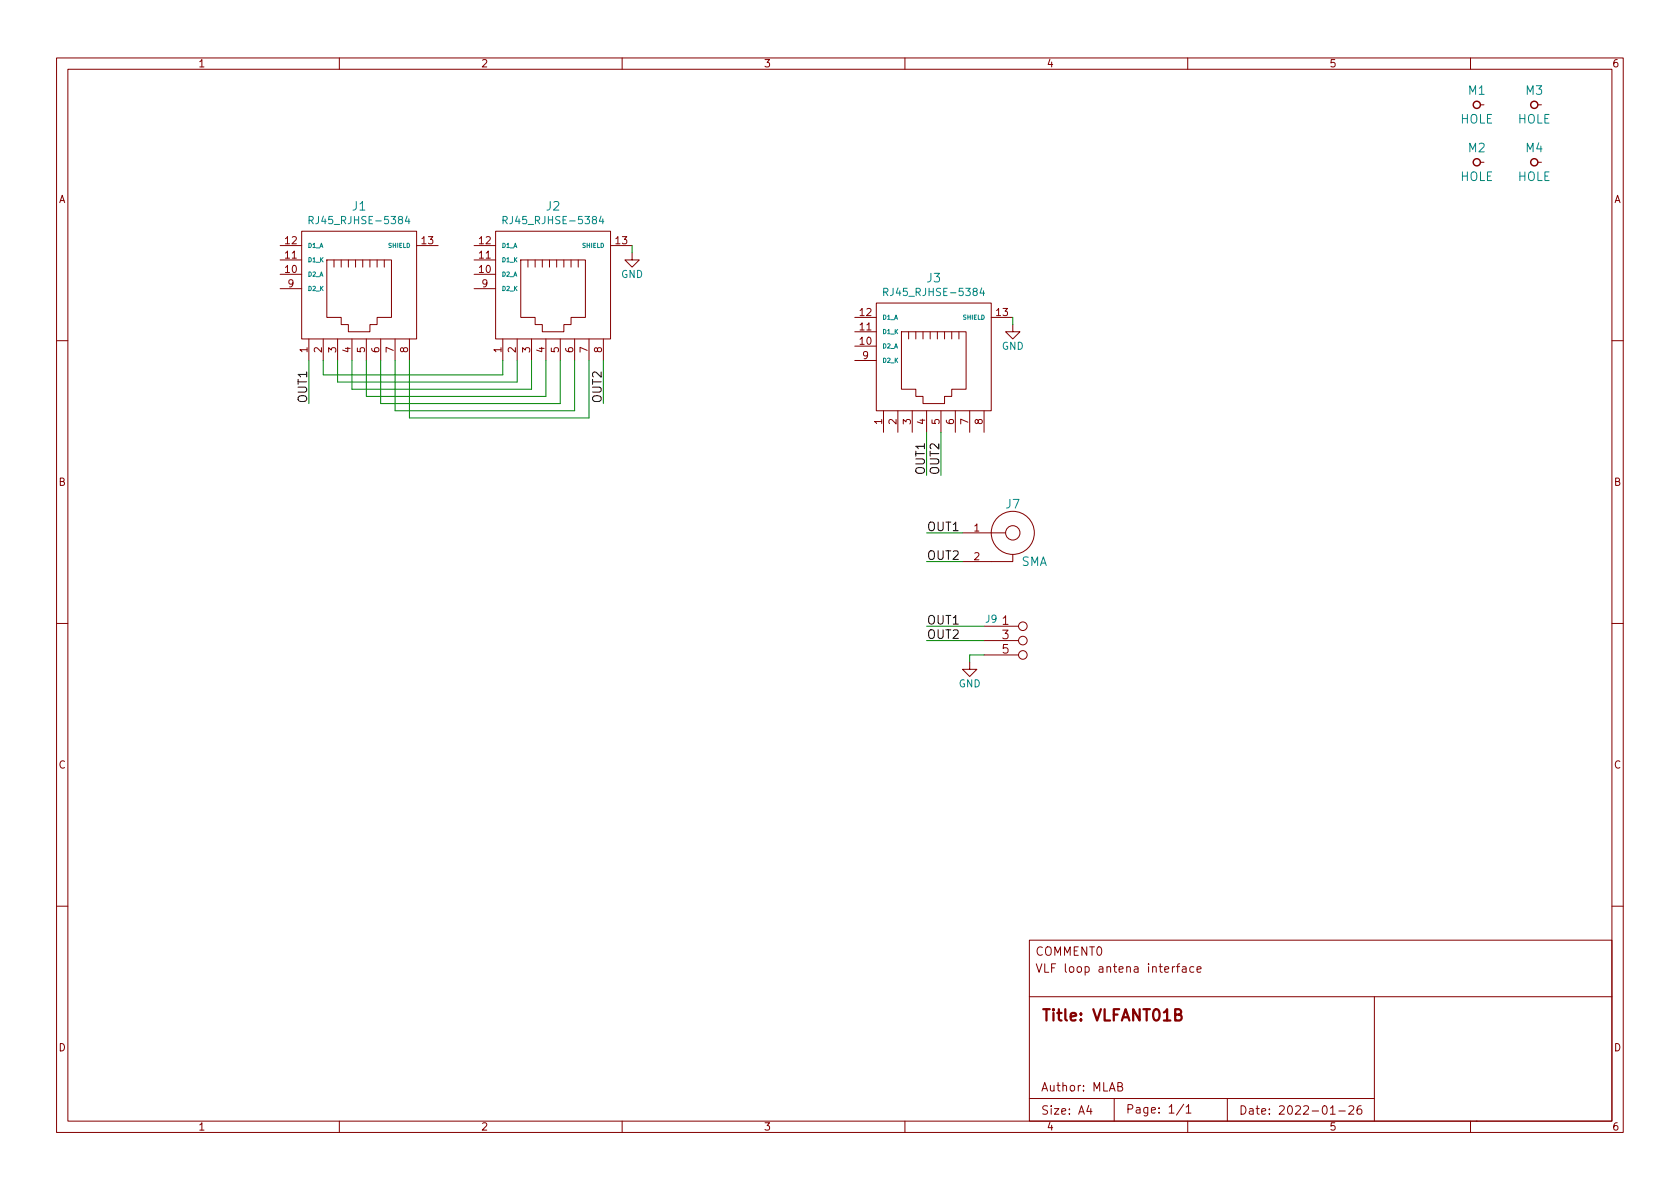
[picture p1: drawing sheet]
<svg xmlns="http://www.w3.org/2000/svg" width="297mm" height="210mm" viewBox="0 0 297 210" stroke-linecap="round" stroke-linejoin="round" font-family="sans-serif">
<g fill="none" stroke="#840000" stroke-width=".18">
<path d="M10 10.2h277v190.1h-277zM12 12.2h273v186.1h-273zM60 10.2v2M110 10.2v2M160 10.2v2M210 10.2v2M260 10.2v2M261.7 18.5h.7M271.9 18.5h.6M261.7 28.7h.7M271.9 28.7h.6M49.5 48.5h3.8"/>
<path d="M49.5 46h3.8M49.5 43.4h3.8M49.5 51h3.8M53.3 40.9h20.4v19h-20.4zM54.6 59.9v3.8M57.1 59.9v3.8M57.8 46h11.4v10.1h-2.5v1.3h-1.3v1.3h-3.8v-1.3h-1.3v-1.3h-2.5zM59.1 46v1.2M59.7 59.9v3.8M60.3 46v1.2M61.6 46v1.2M62.2 59.9v3.8"/>
<path d="M62.9 46v1.2M64.1 46v1.2M64.8 59.9v3.8M65.4 46v1.2M66.7 46v1.2M67.3 59.9v3.8M67.9 46v1.2M69.8 59.9v3.8M72.4 59.9v3.8M73.7 43.4h3.8M83.8 48.5h3.8M83.8 46h3.8"/>
<path d="M83.8 43.4h3.8M83.8 51h3.8M87.6 40.9h20.3v19h-20.3zM88.9 59.9v3.8M91.4 59.9v3.8M92.1 46h11.4v10.1h-2.5v1.3h-1.3v1.3h-3.8v-1.3h-1.3v-1.3h-2.5zM93.3 46v1.2M94 59.9v3.8M94.6 46v1.2M95.9 46v1.2M96.5 59.9v3.8M97.2 46v1.2"/>
<path d="M98.4 46v1.2M99.1 59.9v3.8M99.7 46v1.2M101 46v1.2M101.6 59.9v3.8M102.2 46v1.2M104.1 59.9v3.8M106.7 59.9v3.8M107.9 43.4h3.9M111.8 44.7v1.3h1.2l-1.2 1.2-1.3-1.2h1.3M151.1 58.7h3.8M151.1 56.1h3.8"/>
<path d="M154.9 53.6h20.4v19h-20.4zM159.4 58.7h11.4v10.1h-2.5v1.3h-1.3v1.3h-3.8v-1.3h-1.3v-1.3h-2.5zM160.7 58.7v1.2M161.9 58.7v1.2M163.2 58.7v1.2M164.5 58.7v1.2M165.7 58.7v1.2M167 58.7v1.2M168.3 58.7v1.2M169.5 58.7v1.2M175.3 56.1h3.8M179.1 57.4v1.3h1.2l-1.2 1.2-1.3-1.2h1.3"/>
<path d="M10 60.2h2M151.1 61.2h3.8M151.1 63.7h3.8M156.2 72.6v3.8M158.7 72.6v3.8M161.3 72.6v3.8M163.8 72.6v3.8M166.4 72.6v3.8M168.9 72.6v3.8M171.4 72.6v3.8M174 72.6v3.8M285 60.2h2"/>
<path d="M170.2 94.2h7.6M179.1 98v1.3h-8.9M10 110.2h2M171.4 117.1v1.3h1.3l-1.3 1.2-1.2-1.2h1.2M174 110.7h6.1M174 113.3h6.1M174 115.8h6.1M285 110.2h2M10 160.2h2M182 166.3h103v32h-103zM182 176.3h103M207.7 170.9l-.3 .1-.1 .2"/>
<path d="M208 170.9h.6M208.6 170.4l-.4 .2v1.3M209.1 171h.5l.1 .9M209.7 171.3l-.5 .1a.29 .29 0 0 0-.2 .2 .29 .29 0 0 0 .2 .3h.5M211.1 171l-.5-.1-.2 .3v.4l.1 .3h.6M211.6 171.4l.8-.1-.1-.3-.4-.1-.3 .2 .1 .8h.6M243 176.3v22M285 160.2h2M60 198.3v2M110 198.3v2M160 198.3v2M182 194.3h61"/>
<path d="M192.5 195.5l-.4 1h1M192.9 196v1M197 194.3v4M197.6 192.1h.7l.1-.2-.1-.4-.7-.1v1.5h.6l.3-.3a.39 .39 0 0 0-.4-.5M209.3 195.3l-1.3 1.9M209.7 195.8l.4-.5v1.5M209.7 196.8h.9M210 198.3v2M217 194.3v4M235.2 197h.9M236.7 196.5h1.2M238.5 195.7l.6-.2 .2 .2 .1 .3-1 1h1"/>
<path d="M240.6 195.5a.59 .59 0 0 0-.7 .7v.5l.2 .3h.4l.2-.1 .1-.5-.2-.2-.4-.1-.3 .3M260 198.3v2M261 198.3h.1"/>
<circle cx="179.1" cy="94.2" r="3.8"/>
<circle cx="179.1" cy="94.2" r="1.27"/>
<circle cx="180.8" cy="110.7" r=".76"/>
<circle cx="180.8" cy="113.3" r=".76"/>
<circle cx="180.8" cy="115.8" r=".76"/>
</g>
<path d="M207.8 179.4h.7a.49 .49 0 0 0 .3-.5 .49 .49 0 0 0-.3-.4h-.7v2h.7a.53 .53 0 0 0 .4-.6 .53 .53 0 0 0-.4-.5" fill="none" stroke="#840000" stroke-width=".4"/>
<path d="M54.6 39l.7-.1 .1-.2-.1-.3-.7-.1v1.3M55 39l.4 .6M72 38.2l-.3 .9h.8M72.3 38.7v.9M88.9 39l.7-.1 .1-.2-.1-.3-.7-.1v1.3M89.2 39l.5 .6M106.3 38.2l-.3 .9h.8M106.6 38.7v.9M156.2 51.7l.7-.1 .1-.2-.1-.3-.7-.1v1.3M156.6 51.7l.4 .6M173.6 50.9l-.3 .9h.8M173.9 51.4v.9" fill="none" stroke="#008484" stroke-width=".18"/>
<g fill="none" stroke="#840000" stroke-width=".25">
<circle cx="261.1" cy="18.5" r=".63"/>
<circle cx="271.3" cy="18.5" r=".63"/>
<circle cx="261.1" cy="28.7" r=".63"/>
<circle cx="271.3" cy="28.7" r=".63"/>
</g>
<g fill="none" stroke="#008400" stroke-width=".18">
<path d="M111.8 43.4v1.3M179.1 56.1v1.3M54.6 63.7v7.7M57.1 63.7v2.6h31.8v-2.6M59.7 63.7v3.9h31.7v-3.9M62.2 63.7v5.1h31.8v-5.1M64.8 63.7v6.4h31.7v-6.4M67.3 63.7v7.7h31.8v-7.7M69.8 63.7v8.9h31.8v-8.9M72.4 63.7v10.2h31.7v-10.2M106.7 63.7v7.7M163.8 76.4v7.7"/>
<path d="M166.4 76.4v7.7M163.8 99.3h6.4M163.8 94.2h6.4M163.8 110.7h10.2M163.8 113.3h10.2M174 115.8h-2.6v1.3"/>
</g>
<text font-size="2.8" fill="#840000" x="184" y="180.6">Title: VLFANT01B</text>
<g font-size="2.1" fill="#008484">
<text x="259.6" y="16.8">M1</text>
<text x="269.8" y="16.8">M3</text>
<text x="258.2" y="21.8">HOLE</text>
<text x="268.3" y="21.8">HOLE</text>
<text x="259.6" y="26.9">M2</text>
<text x="269.8" y="26.9">M4</text>
<text x="258.2" y="32">HOLE</text>
<text x="268.3" y="32">HOLE</text>
<text x="62.3" y="37.2">J1</text>
<text x="96.6" y="37.2">J2</text>
<text x="163.9" y="49.9">J3</text>
<text x="177.9" y="89.9">J7</text>
<text x="180.5" y="100.1">SMA</text>
</g>
<g font-size="2.1">
<text x="54.3" y="71.4" transform="rotate(-90 54.3 71.4)">OUT1</text>
<text x="106.4" y="71.4" transform="rotate(-90 106.4 71.4)">OUT2</text>
<text x="163.5" y="84.1" transform="rotate(-90 163.5 84.1)">OUT1</text>
<text x="166.1" y="84.1" transform="rotate(-90 166.1 84.1)">OUT2</text>
<text x="163.8" y="93.9">OUT1</text>
<text x="163.8" y="99">OUT2</text>
<text x="163.8" y="110.4">OUT1</text>
<text x="163.8" y="113">OUT2</text>
</g>
<g font-size="2.1" fill="#840000">
<text x="177.2" y="110.5">1</text>
<text x="177.2" y="113">3</text>
<text x="177.2" y="115.6">5</text>
<text x="183" y="169">COMMENT0</text>
<text x="183" y="172">VLF loop antena interface</text>
<text x="184" y="193">Author: MLAB</text>
<text x="184" y="197.1">Size: A4</text>
<text x="199" y="196.9">Page: 1/1</text>
<text x="219" y="197.1">Date: 2022-01-26</text>
</g>
<g font-size="1.8" fill="#840000">
<text x="35" y="11.9">1</text>
<text x="85" y="11.9">2</text>
<text x="135" y="11.9">3</text>
<text x="185" y="11.9">4</text>
<text x="235" y="11.9">5</text>
<text x="285" y="11.9">6</text>
<text x="10.3" y="35.9">A</text>
<text x="285.3" y="35.9">A</text>
<text x="50.5" y="45.7">11</text>
<text x="50.5" y="43.2">12</text>
<text x="74.6" y="43.2">13</text>
<text x="84.7" y="45.7">11</text>
<text x="84.7" y="43.2">12</text>
<text x="108.9" y="43.2">13</text>
<text x="50.5" y="48.3">10</text>
<text x="50.9" y="50.8">9</text>
<text x="84.7" y="48.3">10</text>
<text x="85.2" y="50.8">9</text>
<text x="152.1" y="58.4">11</text>
<text x="152.1" y="55.9">12</text>
<text x="176.2" y="55.9">13</text>
<text x="54.4" y="62.3" transform="rotate(-90 54.4 62.3)">1</text>
<text x="56.9" y="62.3" transform="rotate(-90 56.9 62.3)">2</text>
<text x="59.4" y="62.3" transform="rotate(-90 59.4 62.3)">3</text>
<text x="62" y="62.3" transform="rotate(-90 62 62.3)">4</text>
<text x="64.5" y="62.3" transform="rotate(-90 64.5 62.3)">5</text>
<text x="67.1" y="62.3" transform="rotate(-90 67.1 62.3)">6</text>
<text x="69.6" y="62.3" transform="rotate(-90 69.6 62.3)">7</text>
<text x="72.1" y="62.3" transform="rotate(-90 72.1 62.3)">8</text>
<text x="88.6" y="62.3" transform="rotate(-90 88.6 62.3)">1</text>
<text x="91.2" y="62.3" transform="rotate(-90 91.2 62.3)">2</text>
<text x="93.7" y="62.3" transform="rotate(-90 93.7 62.3)">3</text>
<text x="96.3" y="62.3" transform="rotate(-90 96.3 62.3)">4</text>
<text x="98.8" y="62.3" transform="rotate(-90 98.8 62.3)">5</text>
<text x="101.3" y="62.3" transform="rotate(-90 101.3 62.3)">6</text>
<text x="103.9" y="62.3" transform="rotate(-90 103.9 62.3)">7</text>
<text x="106.4" y="62.3" transform="rotate(-90 106.4 62.3)">8</text>
<text x="152.1" y="61">10</text>
<text x="152.5" y="63.5">9</text>
<text x="156" y="75" transform="rotate(-90 156 75)">1</text>
<text x="158.5" y="75" transform="rotate(-90 158.5 75)">2</text>
<text x="161" y="75" transform="rotate(-90 161 75)">3</text>
<text x="163.6" y="75" transform="rotate(-90 163.6 75)">4</text>
<text x="166.1" y="75" transform="rotate(-90 166.1 75)">5</text>
<text x="168.7" y="75" transform="rotate(-90 168.7 75)">6</text>
<text x="171.2" y="75" transform="rotate(-90 171.2 75)">7</text>
<text x="173.7" y="75" transform="rotate(-90 173.7 75)">8</text>
<text x="10.3" y="85.9">B</text>
<text x="285.3" y="85.9">B</text>
<text x="172.2" y="94">1</text>
<text x="172.2" y="99.1">2</text>
<text x="10.3" y="135.9">C</text>
<text x="285.3" y="135.9">C</text>
<text x="10.3" y="185.9">D</text>
<text x="285.3" y="185.9">D</text>
<text x="35" y="199.9">1</text>
<text x="85" y="199.9">2</text>
<text x="135" y="199.9">3</text>
<text x="185" y="199.9">4</text>
<text x="235" y="199.9">5</text>
<text x="285" y="199.9">6</text>
</g>
<g font-size="1.8" fill="#008484">
<text x="55.5" y="39.6">RJ45_RJHSE-5384</text>
<text x="89.8" y="39.6">RJ45_RJHSE-5384</text>
<text x="109.8" y="49.1">GND</text>
<text x="157.1" y="52.3">RJ45_RJHSE-5384</text>
<text x="177.1" y="61.8">GND</text>
<text x="174.3" y="110.1">J9</text>
<text x="169.5" y="121.5">GND</text>
</g>
<g font-size="1.1" fill="#008484">
<text x="54.4" y="46.3">D1_K</text>
<text x="54.4" y="43.8">D1_A</text>
<text x="68.8" y="43.8">SHIELD</text>
<text x="88.6" y="46.3">D1_K</text>
<text x="88.6" y="43.8">D1_A</text>
<text x="103" y="43.8">SHIELD</text>
<text x="54.4" y="48.9">D2_A</text>
<text x="54.4" y="51.4">D2_K</text>
<text x="88.6" y="48.9">D2_A</text>
<text x="88.6" y="51.4">D2_K</text>
<text x="156" y="59">D1_K</text>
<text x="156" y="56.5">D1_A</text>
<text x="170.4" y="56.5">SHIELD</text>
<text x="156" y="61.6">D2_A</text>
<text x="156" y="64.1">D2_K</text>
</g>
</svg>
